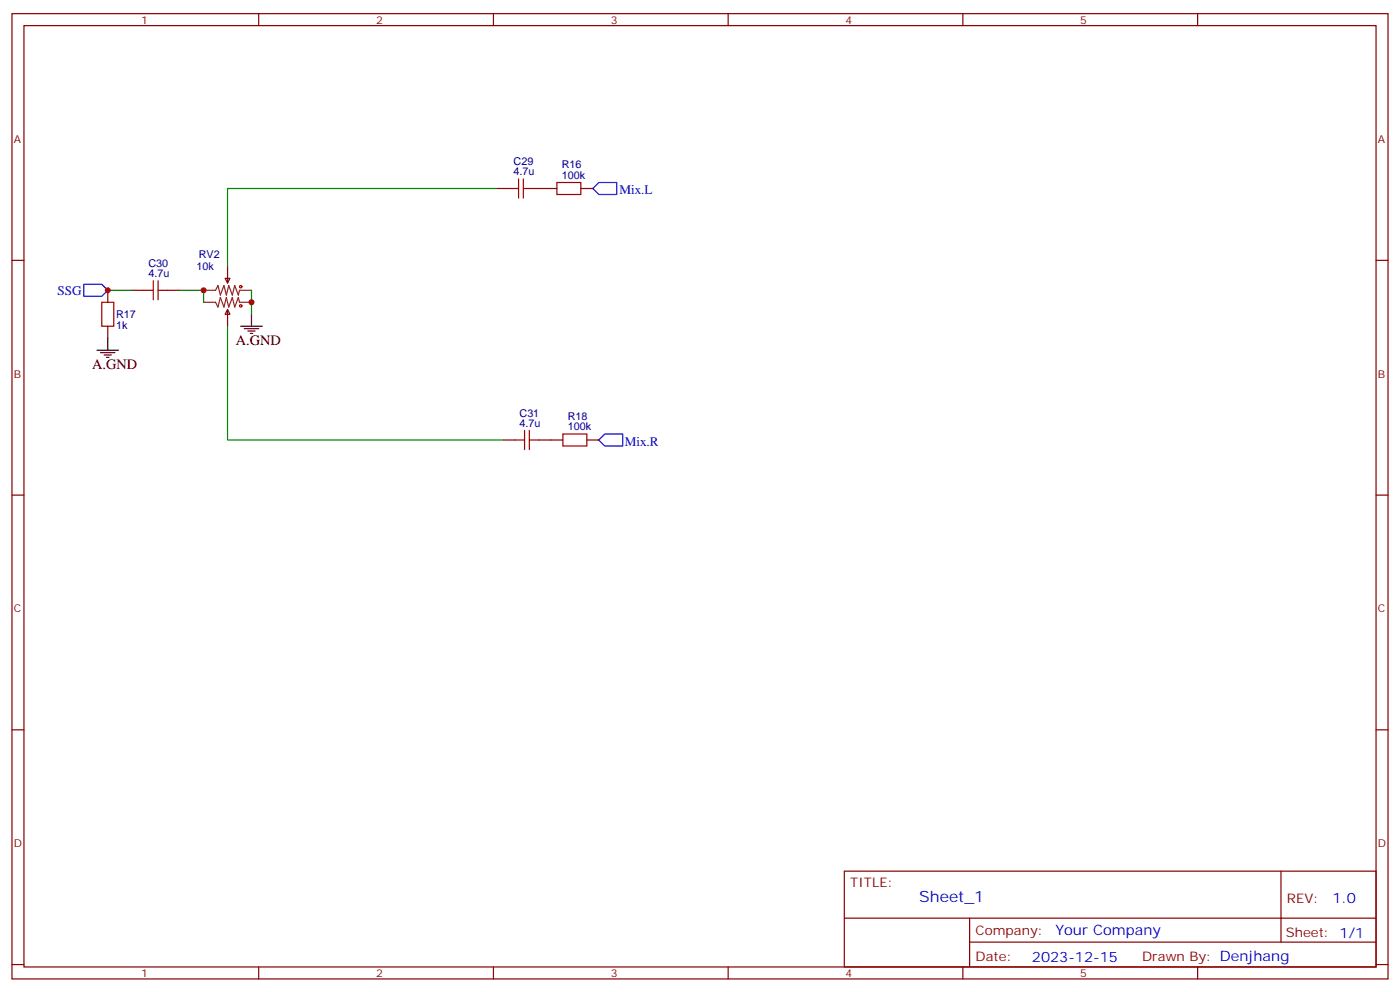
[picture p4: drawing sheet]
<svg xmlns="http://www.w3.org/2000/svg" width="412mm" height="292mm" viewBox="0 0 412 292" stroke-linecap="round" stroke-linejoin="round" font-family="sans-serif">
<g fill="none" stroke="#870000" stroke-width=".35">
<path d="M3.5 4h405.4v284.4h-405.4zM7.1 7.5h398.2v277.3h-398.2zM76.2 4v3.5M145.3 4v3.5M214.5 4v3.5M283.6 4v3.5M352.8 4v3.5M146.4 55.5h3.5M157 55.5h7M171.1 55.5h3.5M3.5 76.7h3.6M67 78.5v4.9"/>
<path d="M405.3 76.7h3.6M31.7 85.5v3.5M31.7 96.1v3.5M38.8 85.5h3.5M49.4 85.5h3.5M66.3 82h1.4l-.7 1.4zM67 91.2l.7 1.4h-1.4zM67 91.2v4.9M148.2 129.6h3.5M158.7 129.6h7.1M172.9 129.6h3.5M3.5 145.8h3.6"/>
<path d="M405.3 145.8h3.6M3.5 215h3.6M405.3 215h3.6M248.7 256.6h156.6v28.2h-156.6zM377.3 256.6v20.9M248.7 270.5h156.5M285.6 277.5h119.6M285.6 270.5v14.1M3.5 284.1h3.6M76.2 284.8v3.6M145.3 284.8v3.6M214.5 284.8v3.6"/>
<path d="M283.6 284.8v3.6M352.8 284.8v3.6M405.3 284.1h3.6"/>
</g>
<path d="M174.6 55.5l1.8-1.7h5.3v3.5h-5.3zM24.7 83.7h5.3l1.7 1.8-1.7 1.8h-5.3zM178.2 127.8h5.2v3.6h-5.2l-1.8-1.8z" fill="none" stroke="#00f" stroke-width=".35"/>
<g fill="none" stroke="#a10000" stroke-width=".35">
<path d="M149.9 55.5h2.9M152.8 52.7v5.6M154.2 55.5h2.8M154.2 52.7v5.6M164 53.8h7.1v3.5h-7.1zM30 89h3.5v7.1h-3.5zM42.3 85.5h2.9M45.2 82.7v5.6M46.6 85.5h2.8M46.6 82.7v5.6M151.7 129.6h2.8M154.5 126.8v5.6"/>
<path d="M155.9 129.6h2.8M155.9 126.8v5.6M165.8 127.8h7.1v3.6h-7.1z"/>
<circle cx="70.9" cy="84.5" r=".35"/>
<circle cx="70.9" cy="90.1" r=".35"/>
</g>
<path d="M31.7 99.6v3.6M70.9 96.1h6.4M72 96.8h4.2M73 97.5h2.1M73.7 98.2h.7M74.1 92.6v3.5M28.6 103.2h6.3M29.6 103.9h4.3M30.7 104.6h2.1M31.4 105.3h.7" fill="none" stroke="#000" stroke-width=".35"/>
<path d="M60 85.5h3.5l.7-1.4 .7 2.8 1.1-2.8 .7 2.8 .7-2.8 1 2.8 .7-2.8 1.1 2.8 .4-1.4h3.5M60 89h3.5l.7 1.5 .7-2.9 1.1 2.9 .7-2.9 .7 2.9 1-2.9 .7 2.9 1.1-2.9 .4 1.4h3.5" fill="none" stroke="#8c2424" stroke-width=".35"/>
<path d="M146.4 55.5h-79.4v23M31.7 85.5h7.1M52.9 85.5h7.1v3.5M67 96.1v33.5h81.2M74.1 85.5v7.1" fill="none" stroke="#008700" stroke-width=".35"/>
<g fill="#c00">
<circle cx="74.1" cy="89" r=".88"/>
<circle cx="31.8" cy="85.5" r=".88"/>
<circle cx="60" cy="85.5" r=".88"/>
</g>
<text font-size="4.6" fill="#00f" x="270.8" y="265.6">Sheet_1</text>
<g font-size="4.2">
<text x="69.5" y="101.7">A.GND</text>
<text x="27.2" y="108.8">A.GND</text>
</g>
<g font-size="4.2" fill="#00f">
<text x="392.5" y="265.9">1.0</text>
<text x="310.9" y="275.4">Your Company</text>
<text x="304" y="283.2">2023-12-15</text>
</g>
<g font-size="3.9" fill="#00f">
<text x="182.4" y="57.3">Mix.L</text>
<text x="16.9" y="86.8">SSG</text>
<text x="184" y="131.4">Mix.R</text>
</g>
<g font-size="3.9" fill="#800">
<text x="250.5" y="261.2">TITLE:</text>
<text x="379.1" y="265.9">REV:</text>
<text x="287.4" y="275.4">Company:</text>
<text x="378.7" y="276">Sheet: 1/1</text>
<text x="287.4" y="283.1">Date:</text>
<text x="336.4" y="283.2">Drawn By: Denjhang</text>
</g>
<g font-size="3.2" fill="#800">
<text x="41.6" y="7">1</text>
<text x="110.8" y="7">2</text>
<text x="179.9" y="7">3</text>
<text x="249.1" y="7">4</text>
<text x="318.2" y="7">5</text>
<text x="4.1" y="42.1">A</text>
<text x="405.9" y="42.1">A</text>
<text x="4.1" y="111.3">B</text>
<text x="405.9" y="111.3">B</text>
<text x="4.1" y="180.4">C</text>
<text x="405.9" y="180.4">C</text>
<text x="4.1" y="249.6">D</text>
<text x="405.9" y="249.6">D</text>
<text x="41.6" y="287.8">1</text>
<text x="110.8" y="287.8">2</text>
<text x="179.9" y="287.8">3</text>
<text x="249.1" y="287.8">4</text>
<text x="318.2" y="287.8">5</text>
</g>
<g font-size="3.2" fill="#000080">
<text x="151.3" y="51.6">4.7u</text>
<text x="151.3" y="48.6">C29</text>
<text x="165.5" y="52.7">100k</text>
<text x="165.5" y="49.5">R16</text>
<text x="58.6" y="76.1">RV2</text>
<text x="43.8" y="81.6">4.7u</text>
<text x="43.8" y="78.5">C30</text>
<text x="57.9" y="79.6">10k</text>
<text x="34.2" y="93.7">R17</text>
<text x="34.2" y="96.9">1k</text>
<text x="153" y="125.7">4.7u</text>
<text x="153" y="122.7">C31</text>
<text x="167.2" y="123.6">R18</text>
<text x="167.2" y="126.8">100k</text>
</g>
</svg>
